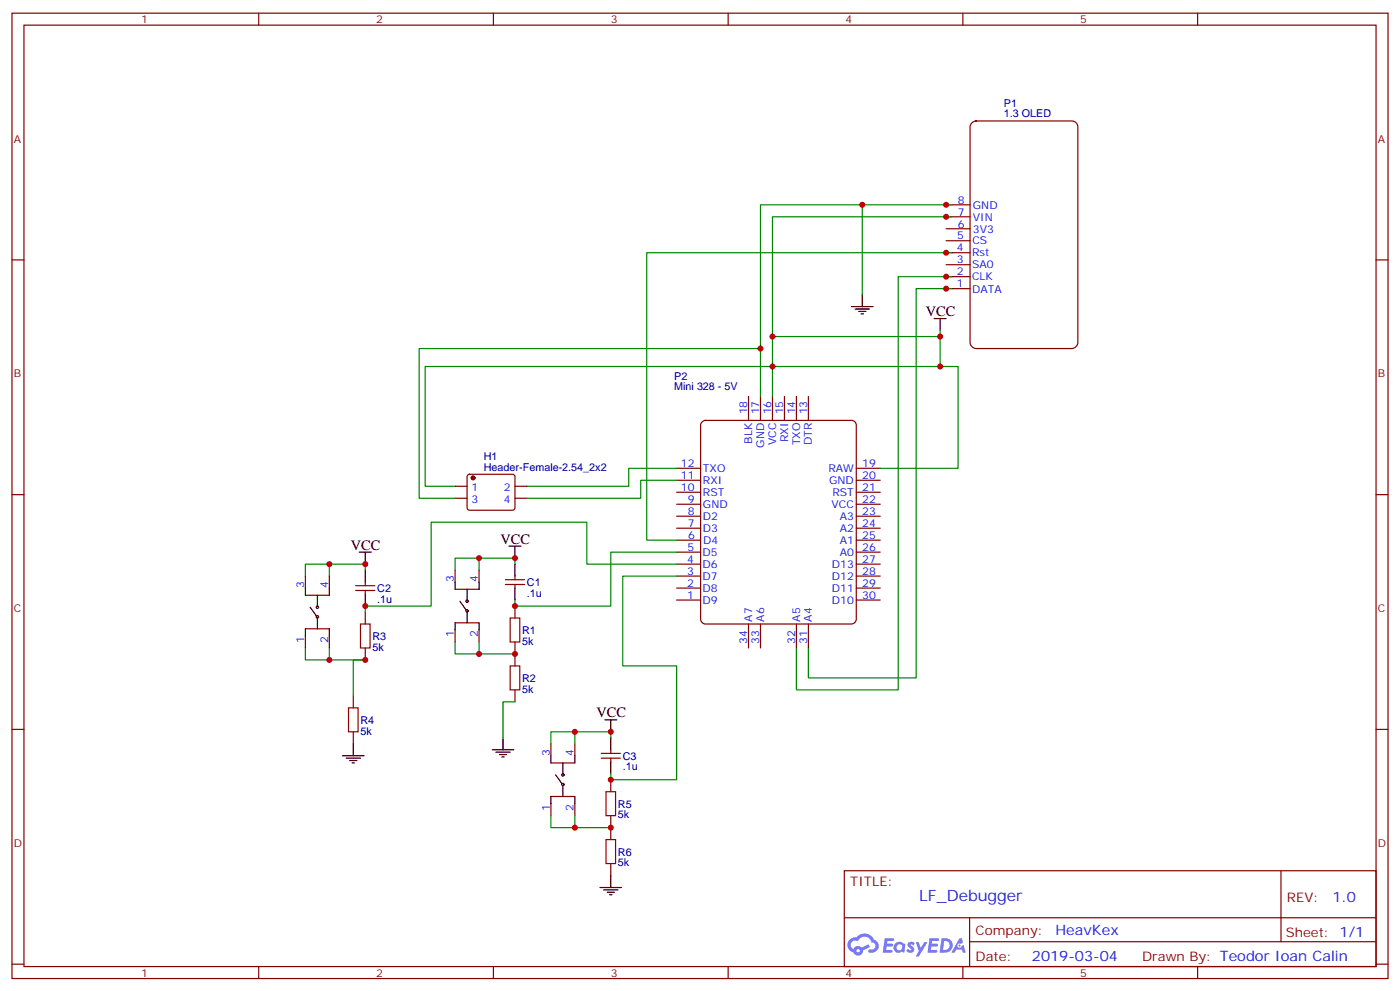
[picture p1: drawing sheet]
# Altium schematic sheet Schematic_DEBUGGER.schdoc
size 194 x 190 mm

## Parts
B1  TS-1102-5016  [KEY-6.0*6.0-2]  (value not drawn)
B2  TS-1102-5016  [KEY-6.0*6.0-2]  (value not drawn)
B3  TS-1102-5016  [KEY-6.0*6.0-2]  (value not drawn)
C1  .1u  [RAD-0.2]
C2  .1u  [RAD-0.2]
C3  .1u  [RAD-0.2]
H1  Header-Female-2.54_2x2  [DIP-2X2.54MM-4P]
P1  1.3 OLED  [1.3 OLED]
P2  Mini 328 - 5V  [MINI 328 - 5V]
R1  5k  [AXIAL-0.3]
R2  5k  [AXIAL-0.3]
R3  5k  [AXIAL-0.3]
R4  5k  [AXIAL-0.3]
R5  5k  [AXIAL-0.3]
R6  5k  [AXIAL-0.3]

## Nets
GND: H1.3 P1.8(GND) P2.17(GND) R2.1 R4.1 R6.1
VCC: B1.3 B1.4 B2.3 B2.4 B3.3 B3.4 C1.2 C2.2 C3.2 H1.1 P1.7(VIN) P2.16(VCC) P2.19(RAW)
NetB1_1: B1.1 B1.2 R1.1 R2.2
NetB2_1: B2.1 B2.2 R3.1 R4.2
NetB3_1: B3.1 B3.2 R5.1 R6.2
NetC1_1: C1.1 P2.5(D5) R1.2
NetC2_1: C2.1 P2.4(D6) R3.2
NetC3_1: C3.1 P2.3(D7) R5.2
NetH1_2: H1.2 P2.12(TXO)
NetH1_4: H1.4 P2.11(RXI)
NetP1_1: P1.1(DATA) P2.31(A4)
NetP1_2: P1.2(CLK) P2.32(A5)
NetP1_4: P1.4(Rst) P2.6(D4)

Not connected (* = marked no-connect by the designer): P1 3(SA0) 5(CS) 6(3V3); P2 1(D9) 2(D8) 7(D3) 8(D2) 9(GND) 10(RST) 13(DTR) 14(TXO) 15(RXI) 18(BLK) 20(GND) 21(RST) 22(VCC) 23(A3) 24(A2) 25(A1) 26(A0) 27(D13) 28(D12) 29(D11) 30(D10) 33(A6) 34(A7)
